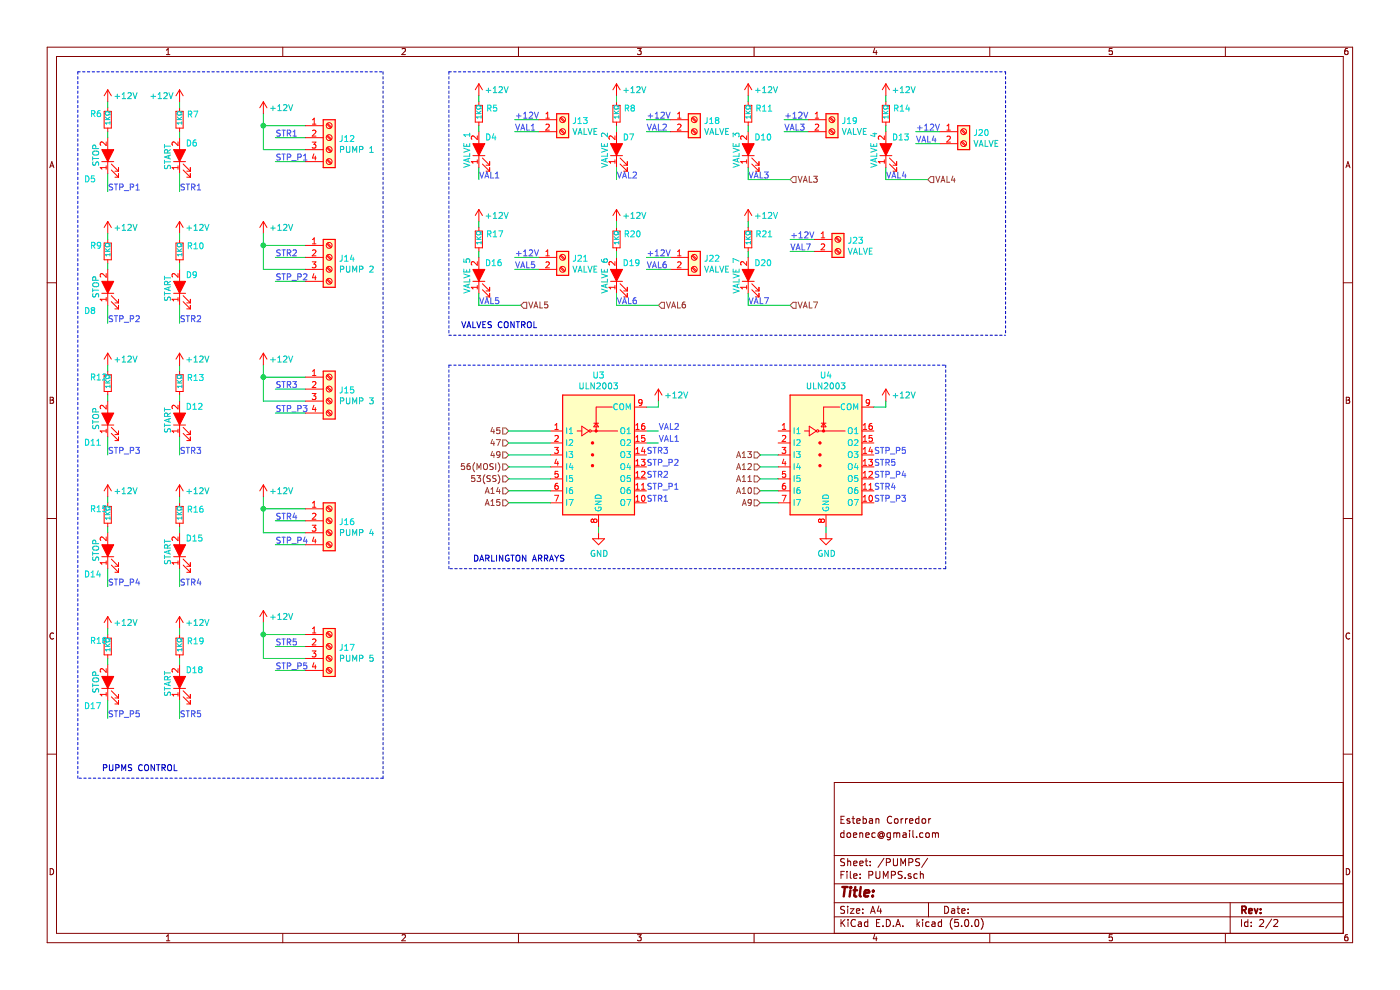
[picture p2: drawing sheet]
EESchema Schematic File Version 4
LIBS:AcuarioSambilSoloDC-cache
EELAYER 26 0
EELAYER END
$Descr A4 11693 8268
encoding utf-8
Sheet 2 2
Title ""
Date ""
Rev ""
Comp ""
Comment1 "doenec@gmail.com"
Comment2 "Esteban Corredor"
Comment3 ""
Comment4 ""
$EndDescr
$Comp
L device:R_Small R5
U 1 1
P 4000 950
F 0 "R5" H 4059 996 50  0000 L CNN
F 1 "1KΩ" V 4000 900 39  0000 L CNN
F 2 "Resistors_SMD:R_1206_HandSoldering" H 4000 950 50  0001 C CNN
F 3 "~" H 4000 950 50  0001 C CNN
	1    4000 950 
	1    0    0    -1  
$EndComp
$Comp
L device:LED_ALT D4
U 1 1
P 4000 1250
F 0 "D4" V 4100 1200 50  0000 R CNN
F 1 "VALVE 1" H 4150 1350 50  0000 R CNN
F 2 "LEDs:LED_1206_HandSoldering" H 4000 1250 50  0001 C CNN
F 3 "~" H 4000 1250 50  0001 C CNN
	1    4000 1250
	0    -1   -1   0   
$EndComp
$Comp
L power:+12V #PWR0120
U 1 1
P 4000 800
F 0 "#PWR0120" H 4000 650 50  0001 C CNN
F 1 "+12V" H 4150 850 50  0000 C CNN
F 2 "" H 4000 800 50  0001 C CNN
F 3 "" H 4000 800 50  0001 C CNN
	1    4000 800 
	1    0    0    -1  
$EndComp
Wire Wire Line
	4000 800  4000 850 
Wire Wire Line
	4000 1050 4000 1100
Wire Wire Line
	4000 1500 4000 1400
$Comp
L device:R_Small R6
U 1 1
P 900 1000
F 0 "R6" H 750 1050 50  0000 L CNN
F 1 "1KΩ" V 900 950 39  0000 L CNN
F 2 "Resistors_SMD:R_1206_HandSoldering" H 900 1000 50  0001 C CNN
F 3 "~" H 900 1000 50  0001 C CNN
	1    900  1000
	1    0    0    -1  
$EndComp
$Comp
L device:LED_ALT D5
U 1 1
P 900 1300
F 0 "D5" V 700 1500 50  0000 R CNN
F 1 "STOP" H 1000 1400 50  0000 R CNN
F 2 "LEDs:LED_1206_HandSoldering" H 900 1300 50  0001 C CNN
F 3 "~" H 900 1300 50  0001 C CNN
	1    900  1300
	0    -1   -1   0   
$EndComp
$Comp
L power:+12V #PWR0122
U 1 1
P 900 850
F 0 "#PWR0122" H 900 700 50  0001 C CNN
F 1 "+12V" H 1050 900 50  0000 C CNN
F 2 "" H 900 850 50  0001 C CNN
F 3 "" H 900 850 50  0001 C CNN
	1    900  850 
	1    0    0    -1  
$EndComp
Wire Wire Line
	900  850  900  900 
Wire Wire Line
	900  1100 900  1150
$Comp
L device:R_Small R7
U 1 1
P 1500 1000
F 0 "R7" H 1559 1046 50  0000 L CNN
F 1 "1KΩ" V 1500 950 39  0000 L CNN
F 2 "Resistors_SMD:R_1206_HandSoldering" H 1500 1000 50  0001 C CNN
F 3 "~" H 1500 1000 50  0001 C CNN
	1    1500 1000
	1    0    0    -1  
$EndComp
$Comp
L device:LED_ALT D6
U 1 1
P 1500 1300
F 0 "D6" V 1600 1250 50  0000 R CNN
F 1 "START" H 1600 1400 50  0000 R CNN
F 2 "LEDs:LED_1206_HandSoldering" H 1500 1300 50  0001 C CNN
F 3 "~" H 1500 1300 50  0001 C CNN
	1    1500 1300
	0    -1   -1   0   
$EndComp
Wire Wire Line
	1500 850  1500 900 
Wire Wire Line
	1500 1100 1500 1150
Wire Wire Line
	900  1450 900  1600
Wire Wire Line
	1500 1450 1500 1600
$Comp
L device:R_Small R9
U 1 1
P 900 2100
F 0 "R9" H 750 2150 50  0000 L CNN
F 1 "1KΩ" V 900 2050 39  0000 L CNN
F 2 "Resistors_SMD:R_1206_HandSoldering" H 900 2100 50  0001 C CNN
F 3 "~" H 900 2100 50  0001 C CNN
	1    900  2100
	1    0    0    -1  
$EndComp
$Comp
L device:LED_ALT D8
U 1 1
P 900 2400
F 0 "D8" V 700 2600 50  0000 R CNN
F 1 "STOP" H 1000 2500 50  0000 R CNN
F 2 "LEDs:LED_1206_HandSoldering" H 900 2400 50  0001 C CNN
F 3 "~" H 900 2400 50  0001 C CNN
	1    900  2400
	0    -1   -1   0   
$EndComp
$Comp
L power:+12V #PWR0127
U 1 1
P 900 1950
F 0 "#PWR0127" H 900 1800 50  0001 C CNN
F 1 "+12V" H 1050 2000 50  0000 C CNN
F 2 "" H 900 1950 50  0001 C CNN
F 3 "" H 900 1950 50  0001 C CNN
	1    900  1950
	1    0    0    -1  
$EndComp
Wire Wire Line
	900  1950 900  2000
Wire Wire Line
	900  2200 900  2250
$Comp
L device:R_Small R10
U 1 1
P 1500 2100
F 0 "R10" H 1559 2146 50  0000 L CNN
F 1 "1KΩ" V 1500 2050 39  0000 L CNN
F 2 "Resistors_SMD:R_1206_HandSoldering" H 1500 2100 50  0001 C CNN
F 3 "~" H 1500 2100 50  0001 C CNN
	1    1500 2100
	1    0    0    -1  
$EndComp
$Comp
L device:LED_ALT D9
U 1 1
P 1500 2400
F 0 "D9" V 1600 2350 50  0000 R CNN
F 1 "START" H 1600 2500 50  0000 R CNN
F 2 "LEDs:LED_1206_HandSoldering" H 1500 2400 50  0001 C CNN
F 3 "~" H 1500 2400 50  0001 C CNN
	1    1500 2400
	0    -1   -1   0   
$EndComp
$Comp
L power:+12V #PWR0128
U 1 1
P 1500 1950
F 0 "#PWR0128" H 1500 1800 50  0001 C CNN
F 1 "+12V" H 1650 2000 50  0000 C CNN
F 2 "" H 1500 1950 50  0001 C CNN
F 3 "" H 1500 1950 50  0001 C CNN
	1    1500 1950
	1    0    0    -1  
$EndComp
Wire Wire Line
	1500 1950 1500 2000
Wire Wire Line
	1500 2200 1500 2250
Wire Wire Line
	900  2550 900  2700
Wire Wire Line
	1500 2550 1500 2700
$Comp
L device:R_Small R12
U 1 1
P 900 3200
F 0 "R12" H 750 3250 50  0000 L CNN
F 1 "1KΩ" V 900 3150 39  0000 L CNN
F 2 "Resistors_SMD:R_1206_HandSoldering" H 900 3200 50  0001 C CNN
F 3 "~" H 900 3200 50  0001 C CNN
	1    900  3200
	1    0    0    -1  
$EndComp
$Comp
L device:LED_ALT D11
U 1 1
P 900 3500
F 0 "D11" V 700 3700 50  0000 R CNN
F 1 "STOP" H 1000 3600 50  0000 R CNN
F 2 "LEDs:LED_1206_HandSoldering" H 900 3500 50  0001 C CNN
F 3 "~" H 900 3500 50  0001 C CNN
	1    900  3500
	0    -1   -1   0   
$EndComp
$Comp
L power:+12V #PWR0132
U 1 1
P 900 3050
F 0 "#PWR0132" H 900 2900 50  0001 C CNN
F 1 "+12V" H 1050 3100 50  0000 C CNN
F 2 "" H 900 3050 50  0001 C CNN
F 3 "" H 900 3050 50  0001 C CNN
	1    900  3050
	1    0    0    -1  
$EndComp
Wire Wire Line
	900  3050 900  3100
Wire Wire Line
	900  3300 900  3350
$Comp
L device:R_Small R13
U 1 1
P 1500 3200
F 0 "R13" H 1559 3246 50  0000 L CNN
F 1 "1KΩ" V 1500 3150 39  0000 L CNN
F 2 "Resistors_SMD:R_1206_HandSoldering" H 1500 3200 50  0001 C CNN
F 3 "~" H 1500 3200 50  0001 C CNN
	1    1500 3200
	1    0    0    -1  
$EndComp
$Comp
L device:LED_ALT D12
U 1 1
P 1500 3500
F 0 "D12" V 1600 3450 50  0000 R CNN
F 1 "START" H 1600 3600 50  0000 R CNN
F 2 "LEDs:LED_1206_HandSoldering" H 1500 3500 50  0001 C CNN
F 3 "~" H 1500 3500 50  0001 C CNN
	1    1500 3500
	0    -1   -1   0   
$EndComp
Wire Wire Line
	1500 3050 1500 3100
Wire Wire Line
	1500 3300 1500 3350
Wire Wire Line
	900  3650 900  3800
Wire Wire Line
	1500 3650 1500 3800
$Comp
L device:R_Small R15
U 1 1
P 900 4300
F 0 "R15" H 750 4350 50  0000 L CNN
F 1 "1KΩ" V 900 4250 39  0000 L CNN
F 2 "Resistors_SMD:R_1206_HandSoldering" H 900 4300 50  0001 C CNN
F 3 "~" H 900 4300 50  0001 C CNN
	1    900  4300
	1    0    0    -1  
$EndComp
$Comp
L device:LED_ALT D14
U 1 1
P 900 4600
F 0 "D14" V 700 4800 50  0000 R CNN
F 1 "STOP" H 1000 4700 50  0000 R CNN
F 2 "LEDs:LED_1206_HandSoldering" H 900 4600 50  0001 C CNN
F 3 "~" H 900 4600 50  0001 C CNN
	1    900  4600
	0    -1   -1   0   
$EndComp
$Comp
L power:+12V #PWR0137
U 1 1
P 900 4150
F 0 "#PWR0137" H 900 4000 50  0001 C CNN
F 1 "+12V" H 1050 4200 50  0000 C CNN
F 2 "" H 900 4150 50  0001 C CNN
F 3 "" H 900 4150 50  0001 C CNN
	1    900  4150
	1    0    0    -1  
$EndComp
Wire Wire Line
	900  4150 900  4200
Wire Wire Line
	900  4400 900  4450
$Comp
L device:R_Small R16
U 1 1
P 1500 4300
F 0 "R16" H 1559 4346 50  0000 L CNN
F 1 "1KΩ" V 1500 4250 39  0000 L CNN
F 2 "Resistors_SMD:R_1206_HandSoldering" H 1500 4300 50  0001 C CNN
F 3 "~" H 1500 4300 50  0001 C CNN
	1    1500 4300
	1    0    0    -1  
$EndComp
$Comp
L device:LED_ALT D15
U 1 1
P 1500 4600
F 0 "D15" V 1600 4550 50  0000 R CNN
F 1 "START" H 1600 4700 50  0000 R CNN
F 2 "LEDs:LED_1206_HandSoldering" H 1500 4600 50  0001 C CNN
F 3 "~" H 1500 4600 50  0001 C CNN
	1    1500 4600
	0    -1   -1   0   
$EndComp
$Comp
L power:+12V #PWR0138
U 1 1
P 1500 4150
F 0 "#PWR0138" H 1500 4000 50  0001 C CNN
F 1 "+12V" H 1650 4200 50  0000 C CNN
F 2 "" H 1500 4150 50  0001 C CNN
F 3 "" H 1500 4150 50  0001 C CNN
	1    1500 4150
	1    0    0    -1  
$EndComp
Wire Wire Line
	1500 4150 1500 4200
Wire Wire Line
	1500 4400 1500 4450
Wire Wire Line
	900  4750 900  4900
Wire Wire Line
	1500 4750 1500 4900
$Comp
L device:R_Small R18
U 1 1
P 900 5400
F 0 "R18" H 750 5450 50  0000 L CNN
F 1 "1KΩ" V 900 5350 39  0000 L CNN
F 2 "Resistors_SMD:R_1206_HandSoldering" H 900 5400 50  0001 C CNN
F 3 "~" H 900 5400 50  0001 C CNN
	1    900  5400
	1    0    0    -1  
$EndComp
$Comp
L device:LED_ALT D17
U 1 1
P 900 5700
F 0 "D17" V 700 5900 50  0000 R CNN
F 1 "STOP" H 1000 5800 50  0000 R CNN
F 2 "LEDs:LED_1206_HandSoldering" H 900 5700 50  0001 C CNN
F 3 "~" H 900 5700 50  0001 C CNN
	1    900  5700
	0    -1   -1   0   
$EndComp
$Comp
L power:+12V #PWR0142
U 1 1
P 900 5250
F 0 "#PWR0142" H 900 5100 50  0001 C CNN
F 1 "+12V" H 1050 5300 50  0000 C CNN
F 2 "" H 900 5250 50  0001 C CNN
F 3 "" H 900 5250 50  0001 C CNN
	1    900  5250
	1    0    0    -1  
$EndComp
Wire Wire Line
	900  5250 900  5300
Wire Wire Line
	900  5500 900  5550
$Comp
L device:R_Small R19
U 1 1
P 1500 5400
F 0 "R19" H 1559 5446 50  0000 L CNN
F 1 "1KΩ" V 1500 5350 39  0000 L CNN
F 2 "Resistors_SMD:R_1206_HandSoldering" H 1500 5400 50  0001 C CNN
F 3 "~" H 1500 5400 50  0001 C CNN
	1    1500 5400
	1    0    0    -1  
$EndComp
$Comp
L device:LED_ALT D18
U 1 1
P 1500 5700
F 0 "D18" V 1600 5650 50  0000 R CNN
F 1 "START" H 1600 5800 50  0000 R CNN
F 2 "LEDs:LED_1206_HandSoldering" H 1500 5700 50  0001 C CNN
F 3 "~" H 1500 5700 50  0001 C CNN
	1    1500 5700
	0    -1   -1   0   
$EndComp
$Comp
L power:+12V #PWR0143
U 1 1
P 1500 5250
F 0 "#PWR0143" H 1500 5100 50  0001 C CNN
F 1 "+12V" H 1650 5300 50  0000 C CNN
F 2 "" H 1500 5250 50  0001 C CNN
F 3 "" H 1500 5250 50  0001 C CNN
	1    1500 5250
	1    0    0    -1  
$EndComp
Wire Wire Line
	1500 5250 1500 5300
Wire Wire Line
	1500 5500 1500 5550
Wire Wire Line
	900  5850 900  6000
Wire Wire Line
	1500 5850 1500 6000
Text Notes 850  6450 0    50   ~ 0
PUPMS CONTROL
$Comp
L device:R_Small R8
U 1 1
P 5150 950
F 0 "R8" H 5209 996 50  0000 L CNN
F 1 "1KΩ" V 5150 900 39  0000 L CNN
F 2 "Resistors_SMD:R_1206_HandSoldering" H 5150 950 50  0001 C CNN
F 3 "~" H 5150 950 50  0001 C CNN
	1    5150 950 
	1    0    0    -1  
$EndComp
$Comp
L device:LED_ALT D7
U 1 1
P 5150 1250
F 0 "D7" V 5250 1200 50  0000 R CNN
F 1 "VALVE 2" H 5300 1350 50  0000 R CNN
F 2 "LEDs:LED_1206_HandSoldering" H 5150 1250 50  0001 C CNN
F 3 "~" H 5150 1250 50  0001 C CNN
	1    5150 1250
	0    -1   -1   0   
$EndComp
$Comp
L power:+12V #PWR0152
U 1 1
P 5150 800
F 0 "#PWR0152" H 5150 650 50  0001 C CNN
F 1 "+12V" H 5300 850 50  0000 C CNN
F 2 "" H 5150 800 50  0001 C CNN
F 3 "" H 5150 800 50  0001 C CNN
	1    5150 800 
	1    0    0    -1  
$EndComp
Wire Wire Line
	5150 800  5150 850 
Wire Wire Line
	5150 1050 5150 1100
Wire Wire Line
	5150 1500 5150 1400
$Comp
L device:R_Small R11
U 1 1
P 6250 950
F 0 "R11" H 6309 996 50  0000 L CNN
F 1 "1KΩ" V 6250 900 39  0000 L CNN
F 2 "Resistors_SMD:R_1206_HandSoldering" H 6250 950 50  0001 C CNN
F 3 "~" H 6250 950 50  0001 C CNN
	1    6250 950 
	1    0    0    -1  
$EndComp
$Comp
L device:LED_ALT D10
U 1 1
P 6250 1250
F 0 "D10" V 6350 1200 50  0000 R CNN
F 1 "VALVE 3" H 6400 1350 50  0000 R CNN
F 2 "LEDs:LED_1206_HandSoldering" H 6250 1250 50  0001 C CNN
F 3 "~" H 6250 1250 50  0001 C CNN
	1    6250 1250
	0    -1   -1   0   
$EndComp
$Comp
L power:+12V #PWR0155
U 1 1
P 6250 800
F 0 "#PWR0155" H 6250 650 50  0001 C CNN
F 1 "+12V" H 6400 850 50  0000 C CNN
F 2 "" H 6250 800 50  0001 C CNN
F 3 "" H 6250 800 50  0001 C CNN
	1    6250 800 
	1    0    0    -1  
$EndComp
Wire Wire Line
	6250 800  6250 850 
Wire Wire Line
	6250 1050 6250 1100
Wire Wire Line
	6250 1500 6250 1400
$Comp
L device:R_Small R14
U 1 1
P 7400 950
F 0 "R14" H 7459 996 50  0000 L CNN
F 1 "1KΩ" V 7400 900 39  0000 L CNN
F 2 "Resistors_SMD:R_1206_HandSoldering" H 7400 950 50  0001 C CNN
F 3 "~" H 7400 950 50  0001 C CNN
	1    7400 950 
	1    0    0    -1  
$EndComp
$Comp
L device:LED_ALT D13
U 1 1
P 7400 1250
F 0 "D13" V 7500 1200 50  0000 R CNN
F 1 "VALVE 4" H 7550 1350 50  0000 R CNN
F 2 "LEDs:LED_1206_HandSoldering" H 7400 1250 50  0001 C CNN
F 3 "~" H 7400 1250 50  0001 C CNN
	1    7400 1250
	0    -1   -1   0   
$EndComp
$Comp
L power:+12V #PWR0158
U 1 1
P 7400 800
F 0 "#PWR0158" H 7400 650 50  0001 C CNN
F 1 "+12V" H 7550 850 50  0000 C CNN
F 2 "" H 7400 800 50  0001 C CNN
F 3 "" H 7400 800 50  0001 C CNN
	1    7400 800 
	1    0    0    -1  
$EndComp
Wire Wire Line
	7400 800  7400 850 
Wire Wire Line
	7400 1050 7400 1100
Wire Wire Line
	7400 1500 7400 1400
$Comp
L device:R_Small R17
U 1 1
P 4000 2000
F 0 "R17" H 4059 2046 50  0000 L CNN
F 1 "1KΩ" V 4000 1950 39  0000 L CNN
F 2 "Resistors_SMD:R_1206_HandSoldering" H 4000 2000 50  0001 C CNN
F 3 "~" H 4000 2000 50  0001 C CNN
	1    4000 2000
	1    0    0    -1  
$EndComp
$Comp
L device:LED_ALT D16
U 1 1
P 4000 2300
F 0 "D16" V 4100 2250 50  0000 R CNN
F 1 "VALVE 5" H 4150 2400 50  0000 R CNN
F 2 "LEDs:LED_1206_HandSoldering" H 4000 2300 50  0001 C CNN
F 3 "~" H 4000 2300 50  0001 C CNN
	1    4000 2300
	0    -1   -1   0   
$EndComp
$Comp
L power:+12V #PWR0161
U 1 1
P 4000 1850
F 0 "#PWR0161" H 4000 1700 50  0001 C CNN
F 1 "+12V" H 4150 1900 50  0000 C CNN
F 2 "" H 4000 1850 50  0001 C CNN
F 3 "" H 4000 1850 50  0001 C CNN
	1    4000 1850
	1    0    0    -1  
$EndComp
Wire Wire Line
	4000 1850 4000 1900
Wire Wire Line
	4000 2100 4000 2150
Wire Wire Line
	4000 2550 4000 2450
$Comp
L device:R_Small R20
U 1 1
P 5150 2000
F 0 "R20" H 5209 2046 50  0000 L CNN
F 1 "1KΩ" V 5150 1950 39  0000 L CNN
F 2 "Resistors_SMD:R_1206_HandSoldering" H 5150 2000 50  0001 C CNN
F 3 "~" H 5150 2000 50  0001 C CNN
	1    5150 2000
	1    0    0    -1  
$EndComp
$Comp
L device:LED_ALT D19
U 1 1
P 5150 2300
F 0 "D19" V 5250 2250 50  0000 R CNN
F 1 "VALVE 6" H 5300 2400 50  0000 R CNN
F 2 "LEDs:LED_1206_HandSoldering" H 5150 2300 50  0001 C CNN
F 3 "~" H 5150 2300 50  0001 C CNN
	1    5150 2300
	0    -1   -1   0   
$EndComp
$Comp
L power:+12V #PWR0164
U 1 1
P 5150 1850
F 0 "#PWR0164" H 5150 1700 50  0001 C CNN
F 1 "+12V" H 5300 1900 50  0000 C CNN
F 2 "" H 5150 1850 50  0001 C CNN
F 3 "" H 5150 1850 50  0001 C CNN
	1    5150 1850
	1    0    0    -1  
$EndComp
Wire Wire Line
	5150 1850 5150 1900
Wire Wire Line
	5150 2100 5150 2150
Wire Wire Line
	5150 2550 5150 2450
$Comp
L Transistor_Array:ULN2003 U3
U 1 1
P 5000 3800
F 0 "U3" H 5000 4467 50  0000 C CNN
F 1 "ULN2003" H 5000 4376 50  0000 C CNN
F 2 "Housings_DIP:DIP-16_W7.62mm" H 5050 3250 50  0001 L CNN
F 3 "http://www.ti.com/lit/ds/symlink/uln2003a.pdf" H 5100 3600 50  0001 C CNN
	1    5000 3800
	1    0    0    -1  
$EndComp
$Comp
L power:+12V #PWR0167
U 1 1
P 5500 3350
F 0 "#PWR0167" H 5500 3200 50  0001 C CNN
F 1 "+12V" H 5650 3400 50  0000 C CNN
F 2 "" H 5500 3350 50  0001 C CNN
F 3 "" H 5500 3350 50  0001 C CNN
	1    5500 3350
	1    0    0    -1  
$EndComp
Wire Wire Line
	5500 3350 5500 3400
Wire Wire Line
	5500 3400 5400 3400
$Comp
L power:GND #PWR0168
U 1 1
P 5000 4450
F 0 "#PWR0168" H 5000 4200 50  0001 C CNN
F 1 "GND" H 5005 4277 50  0000 C CNN
F 2 "" H 5000 4450 50  0001 C CNN
F 3 "" H 5000 4450 50  0001 C CNN
	1    5000 4450
	1    0    0    -1  
$EndComp
Wire Wire Line
	5000 4450 5000 4400
$Comp
L Transistor_Array:ULN2003 U4
U 1 1
P 6900 3800
F 0 "U4" H 6900 4467 50  0000 C CNN
F 1 "ULN2003" H 6900 4376 50  0000 C CNN
F 2 "Housings_DIP:DIP-16_W7.62mm" H 6950 3250 50  0001 L CNN
F 3 "http://www.ti.com/lit/ds/symlink/uln2003a.pdf" H 7000 3600 50  0001 C CNN
	1    6900 3800
	1    0    0    -1  
$EndComp
$Comp
L power:+12V #PWR0169
U 1 1
P 7400 3350
F 0 "#PWR0169" H 7400 3200 50  0001 C CNN
F 1 "+12V" H 7550 3400 50  0000 C CNN
F 2 "" H 7400 3350 50  0001 C CNN
F 3 "" H 7400 3350 50  0001 C CNN
	1    7400 3350
	1    0    0    -1  
$EndComp
Wire Wire Line
	7400 3350 7400 3400
Wire Wire Line
	7400 3400 7300 3400
$Comp
L power:GND #PWR0170
U 1 1
P 6900 4450
F 0 "#PWR0170" H 6900 4200 50  0001 C CNN
F 1 "GND" H 6905 4277 50  0000 C CNN
F 2 "" H 6900 4450 50  0001 C CNN
F 3 "" H 6900 4450 50  0001 C CNN
	1    6900 4450
	1    0    0    -1  
$EndComp
Wire Wire Line
	6900 4450 6900 4400
Text Label 7300 3800 0    50   ~ 0
STP_P5
Text Label 7300 4000 0    50   ~ 0
STP_P4
Text Label 2300 1350 0    50   ~ 0
STP_P1
Text Label 900  2700 0    50   ~ 0
STP_P2
Text Label 900  3800 0    50   ~ 0
STP_P3
Text Label 900  4900 0    50   ~ 0
STP_P4
Text Label 900  6000 0    50   ~ 0
STP_P5
Text Label 1500 1600 0    50   ~ 0
STR1
Text Label 1500 2700 0    50   ~ 0
STR2
Text Label 1500 3800 0    50   ~ 0
STR3
Text Label 1500 4900 0    50   ~ 0
STR4
Text Label 1500 6000 0    50   ~ 0
STR5
Text Label 4000 1500 0    50   ~ 0
VAL1
Text Label 5150 1500 0    50   ~ 0
VAL2
Text Label 6250 1500 0    50   ~ 0
VAL3
Text Label 7400 1500 0    50   ~ 0
VAL4
Text Label 4000 2550 0    50   ~ 0
VAL5
Text Label 5150 2550 0    50   ~ 0
VAL6
Text Label 5400 4200 0    50   ~ 0
STR1
Text Label 5400 3800 0    50   ~ 0
STR3
Text Label 7300 4100 0    50   ~ 0
STR4
Text Label 7300 3900 0    50   ~ 0
STR5
Text Label 7300 4200 0    50   ~ 0
STP_P3
Text Label 5400 3900 0    50   ~ 0
STP_P2
Text Label 5400 4000 0    50   ~ 0
STR2
$Comp
L device:R_Small R21
U 1 1
P 6250 2000
F 0 "R21" H 6309 2046 50  0000 L CNN
F 1 "1KΩ" V 6250 1950 39  0000 L CNN
F 2 "Resistors_SMD:R_1206_HandSoldering" H 6250 2000 50  0001 C CNN
F 3 "~" H 6250 2000 50  0001 C CNN
	1    6250 2000
	1    0    0    -1  
$EndComp
$Comp
L device:LED_ALT D20
U 1 1
P 6250 2300
F 0 "D20" V 6350 2250 50  0000 R CNN
F 1 "VALVE 7" H 6400 2400 50  0000 R CNN
F 2 "LEDs:LED_1206_HandSoldering" H 6250 2300 50  0001 C CNN
F 3 "~" H 6250 2300 50  0001 C CNN
	1    6250 2300
	0    -1   -1   0   
$EndComp
$Comp
L power:+12V #PWR0144
U 1 1
P 6250 1850
F 0 "#PWR0144" H 6250 1700 50  0001 C CNN
F 1 "+12V" H 6400 1900 50  0000 C CNN
F 2 "" H 6250 1850 50  0001 C CNN
F 3 "" H 6250 1850 50  0001 C CNN
	1    6250 1850
	1    0    0    -1  
$EndComp
Wire Wire Line
	6250 1850 6250 1900
Wire Wire Line
	6250 2100 6250 2150
Wire Wire Line
	6250 2550 6250 2450
Text Label 6250 2550 0    50   ~ 0
VAL7
Wire Wire Line
	5500 3600 5400 3600
Text Label 5400 4100 0    50   ~ 0
STP_P1
Wire Notes Line
	650  600  650  6500
$Comp
L power:+12V #PWR0123
U 1 1
P 1500 850
F 0 "#PWR0123" H 1500 700 50  0001 C CNN
F 1 "+12V" H 1350 900 50  0000 C CNN
F 2 "" H 1500 850 50  0001 C CNN
F 3 "" H 1500 850 50  0001 C CNN
	1    1500 850 
	1    0    0    -1  
$EndComp
$Comp
L power:+12V #PWR0124
U 1 1
P 1500 3050
F 0 "#PWR0124" H 1500 2900 50  0001 C CNN
F 1 "+12V" H 1650 3100 50  0000 C CNN
F 2 "" H 1500 3050 50  0001 C CNN
F 3 "" H 1500 3050 50  0001 C CNN
	1    1500 3050
	1    0    0    -1  
$EndComp
$Comp
L conn:Screw_Terminal_01x04 J12
U 1 1
P 2750 1150
F 0 "J12" H 2830 1142 50  0000 L CNN
F 1 "PUMP 1" H 2830 1051 50  0000 L CNN
F 2 "Connectors_Terminal_Blocks:TerminalBlock_Pheonix_MKDS1.5-4pol" H 2750 1150 50  0001 C CNN
F 3 "~" H 2750 1150 50  0001 C CNN
	1    2750 1150
	1    0    0    -1  
$EndComp
$Comp
L power:+12V #PWR0125
U 1 1
P 2200 950
F 0 "#PWR0125" H 2200 800 50  0001 C CNN
F 1 "+12V" H 2350 1000 50  0000 C CNN
F 2 "" H 2200 950 50  0001 C CNN
F 3 "" H 2200 950 50  0001 C CNN
	1    2200 950 
	1    0    0    -1  
$EndComp
Text Label 2300 1150 0    50   ~ 0
STR1
Text Label 900  1600 0    50   ~ 0
STP_P1
Wire Wire Line
	2550 1150 2300 1150
Wire Wire Line
	2300 1350 2550 1350
Wire Wire Line
	2550 1050 2200 1050
Wire Wire Line
	2200 1050 2200 950 
Wire Wire Line
	2550 1250 2200 1250
Wire Wire Line
	2200 1250 2200 1050
Connection ~ 2200 1050
Text Label 2300 2350 0    50   ~ 0
STP_P2
$Comp
L conn:Screw_Terminal_01x04 J14
U 1 1
P 2750 2150
F 0 "J14" H 2830 2142 50  0000 L CNN
F 1 "PUMP 2" H 2830 2051 50  0000 L CNN
F 2 "Connectors_Terminal_Blocks:TerminalBlock_Pheonix_MKDS1.5-4pol" H 2750 2150 50  0001 C CNN
F 3 "~" H 2750 2150 50  0001 C CNN
	1    2750 2150
	1    0    0    -1  
$EndComp
$Comp
L power:+12V #PWR0126
U 1 1
P 2200 1950
F 0 "#PWR0126" H 2200 1800 50  0001 C CNN
F 1 "+12V" H 2350 2000 50  0000 C CNN
F 2 "" H 2200 1950 50  0001 C CNN
F 3 "" H 2200 1950 50  0001 C CNN
	1    2200 1950
	1    0    0    -1  
$EndComp
Text Label 2300 2150 0    50   ~ 0
STR2
Wire Wire Line
	2550 2150 2300 2150
Wire Wire Line
	2300 2350 2550 2350
Wire Wire Line
	2550 2050 2200 2050
Wire Wire Line
	2200 2050 2200 1950
Wire Wire Line
	2550 2250 2200 2250
Wire Wire Line
	2200 2250 2200 2050
Connection ~ 2200 2050
Text Label 2300 3450 0    50   ~ 0
STP_P3
$Comp
L conn:Screw_Terminal_01x04 J15
U 1 1
P 2750 3250
F 0 "J15" H 2830 3242 50  0000 L CNN
F 1 "PUMP 3" H 2830 3151 50  0000 L CNN
F 2 "Connectors_Terminal_Blocks:TerminalBlock_Pheonix_MKDS1.5-4pol" H 2750 3250 50  0001 C CNN
F 3 "~" H 2750 3250 50  0001 C CNN
	1    2750 3250
	1    0    0    -1  
$EndComp
$Comp
L power:+12V #PWR0129
U 1 1
P 2200 3050
F 0 "#PWR0129" H 2200 2900 50  0001 C CNN
F 1 "+12V" H 2350 3100 50  0000 C CNN
F 2 "" H 2200 3050 50  0001 C CNN
F 3 "" H 2200 3050 50  0001 C CNN
	1    2200 3050
	1    0    0    -1  
$EndComp
Text Label 2300 3250 0    50   ~ 0
STR3
Wire Wire Line
	2550 3250 2300 3250
Wire Wire Line
	2300 3450 2550 3450
Wire Wire Line
	2550 3150 2200 3150
Wire Wire Line
	2200 3150 2200 3050
Wire Wire Line
	2550 3350 2200 3350
Wire Wire Line
	2200 3350 2200 3150
Connection ~ 2200 3150
Text Label 2300 4550 0    50   ~ 0
STP_P4
$Comp
L conn:Screw_Terminal_01x04 J16
U 1 1
P 2750 4350
F 0 "J16" H 2830 4342 50  0000 L CNN
F 1 "PUMP 4" H 2830 4251 50  0000 L CNN
F 2 "Connectors_Terminal_Blocks:TerminalBlock_Pheonix_MKDS1.5-4pol" H 2750 4350 50  0001 C CNN
F 3 "~" H 2750 4350 50  0001 C CNN
	1    2750 4350
	1    0    0    -1  
$EndComp
$Comp
L power:+12V #PWR0130
U 1 1
P 2200 4150
F 0 "#PWR0130" H 2200 4000 50  0001 C CNN
F 1 "+12V" H 2350 4200 50  0000 C CNN
F 2 "" H 2200 4150 50  0001 C CNN
F 3 "" H 2200 4150 50  0001 C CNN
	1    2200 4150
	1    0    0    -1  
$EndComp
Text Label 2300 4350 0    50   ~ 0
STR4
Wire Wire Line
	2550 4350 2300 4350
Wire Wire Line
	2300 4550 2550 4550
Wire Wire Line
	2550 4250 2200 4250
Wire Wire Line
	2200 4250 2200 4150
Wire Wire Line
	2550 4450 2200 4450
Wire Wire Line
	2200 4450 2200 4250
Connection ~ 2200 4250
Text Label 2300 5600 0    50   ~ 0
STP_P5
$Comp
L conn:Screw_Terminal_01x04 J17
U 1 1
P 2750 5400
F 0 "J17" H 2830 5392 50  0000 L CNN
F 1 "PUMP 5" H 2830 5301 50  0000 L CNN
F 2 "Connectors_Terminal_Blocks:TerminalBlock_Pheonix_MKDS1.5-4pol" H 2750 5400 50  0001 C CNN
F 3 "~" H 2750 5400 50  0001 C CNN
	1    2750 5400
	1    0    0    -1  
$EndComp
$Comp
L power:+12V #PWR0131
U 1 1
P 2200 5200
F 0 "#PWR0131" H 2200 5050 50  0001 C CNN
F 1 "+12V" H 2350 5250 50  0000 C CNN
F 2 "" H 2200 5200 50  0001 C CNN
F 3 "" H 2200 5200 50  0001 C CNN
	1    2200 5200
	1    0    0    -1  
$EndComp
Text Label 2300 5400 0    50   ~ 0
STR5
Wire Wire Line
	2550 5400 2300 5400
Wire Wire Line
	2300 5600 2550 5600
Wire Wire Line
	2550 5300 2200 5300
Wire Wire Line
	2200 5300 2200 5200
Wire Wire Line
	2550 5500 2200 5500
Wire Wire Line
	2200 5500 2200 5300
Connection ~ 2200 5300
$Comp
L conn:Screw_Terminal_01x02 J13
U 1 1
P 4700 1000
F 0 "J13" H 4779 992 50  0000 L CNN
F 1 "VALVE" H 4779 901 50  0000 L CNN
F 2 "Connectors_Terminal_Blocks:TerminalBlock_Pheonix_MKDS1.5-2pol" H 4700 1000 50  0001 C CNN
F 3 "~" H 4700 1000 50  0001 C CNN
	1    4700 1000
	1    0    0    -1  
$EndComp
$Comp
L conn:Screw_Terminal_01x02 J18
U 1 1
P 5800 1000
F 0 "J18" H 5879 992 50  0000 L CNN
F 1 "VALVE" H 5879 901 50  0000 L CNN
F 2 "Connectors_Terminal_Blocks:TerminalBlock_Pheonix_MKDS1.5-2pol" H 5800 1000 50  0001 C CNN
F 3 "~" H 5800 1000 50  0001 C CNN
	1    5800 1000
	1    0    0    -1  
$EndComp
$Comp
L conn:Screw_Terminal_01x02 J19
U 1 1
P 6950 1000
F 0 "J19" H 7029 992 50  0000 L CNN
F 1 "VALVE" H 7029 901 50  0000 L CNN
F 2 "Connectors_Terminal_Blocks:TerminalBlock_Pheonix_MKDS1.5-2pol" H 6950 1000 50  0001 C CNN
F 3 "~" H 6950 1000 50  0001 C CNN
	1    6950 1000
	1    0    0    -1  
$EndComp
$Comp
L conn:Screw_Terminal_01x02 J20
U 1 1
P 8050 1100
F 0 "J20" H 8129 1092 50  0000 L CNN
F 1 "VALVE" H 8129 1001 50  0000 L CNN
F 2 "Connectors_Terminal_Blocks:TerminalBlock_Pheonix_MKDS1.5-2pol" H 8050 1100 50  0001 C CNN
F 3 "~" H 8050 1100 50  0001 C CNN
	1    8050 1100
	1    0    0    -1  
$EndComp
$Comp
L conn:Screw_Terminal_01x02 J21
U 1 1
P 4700 2150
F 0 "J21" H 4779 2142 50  0000 L CNN
F 1 "VALVE" H 4779 2051 50  0000 L CNN
F 2 "Connectors_Terminal_Blocks:TerminalBlock_Pheonix_MKDS1.5-2pol" H 4700 2150 50  0001 C CNN
F 3 "~" H 4700 2150 50  0001 C CNN
	1    4700 2150
	1    0    0    -1  
$EndComp
$Comp
L conn:Screw_Terminal_01x02 J22
U 1 1
P 5800 2150
F 0 "J22" H 5879 2142 50  0000 L CNN
F 1 "VALVE" H 5879 2051 50  0000 L CNN
F 2 "Connectors_Terminal_Blocks:TerminalBlock_Pheonix_MKDS1.5-2pol" H 5800 2150 50  0001 C CNN
F 3 "~" H 5800 2150 50  0001 C CNN
	1    5800 2150
	1    0    0    -1  
$EndComp
$Comp
L conn:Screw_Terminal_01x02 J23
U 1 1
P 7000 2000
F 0 "J23" H 7079 1992 50  0000 L CNN
F 1 "VALVE" H 7079 1901 50  0000 L CNN
F 2 "Connectors_Terminal_Blocks:TerminalBlock_Pheonix_MKDS1.5-2pol" H 7000 2000 50  0001 C CNN
F 3 "~" H 7000 2000 50  0001 C CNN
	1    7000 2000
	1    0    0    -1  
$EndComp
Text Label 6600 2000 0    50   ~ 0
+12V
Text Label 6600 2100 0    50   ~ 0
VAL7
Wire Wire Line
	6600 2100 6800 2100
Wire Wire Line
	6800 2000 6600 2000
Text Label 4300 2150 0    50   ~ 0
+12V
Text Label 4300 2250 0    50   ~ 0
VAL5
Wire Wire Line
	4300 2250 4500 2250
Wire Wire Line
	4500 2150 4300 2150
Text Label 7650 1100 0    50   ~ 0
+12V
Text Label 7650 1200 0    50   ~ 0
VAL4
Wire Wire Line
	7650 1200 7850 1200
Wire Wire Line
	7850 1100 7650 1100
Text Label 6550 1000 0    50   ~ 0
+12V
Text Label 6550 1100 0    50   ~ 0
VAL3
Wire Wire Line
	6550 1100 6750 1100
Wire Wire Line
	6750 1000 6550 1000
Text Label 5400 1000 0    50   ~ 0
+12V
Text Label 5400 1100 0    50   ~ 0
VAL2
Wire Wire Line
	5400 1100 5600 1100
Wire Wire Line
	5600 1000 5400 1000
Text Label 4300 1000 0    50   ~ 0
+12V
Text Label 4300 1100 0    50   ~ 0
VAL1
Wire Wire Line
	4300 1100 4500 1100
Wire Wire Line
	4500 1000 4300 1000
Text Label 5400 2150 0    50   ~ 0
+12V
Text Label 5400 2250 0    50   ~ 0
VAL6
Wire Wire Line
	5400 2250 5600 2250
Wire Wire Line
	5600 2150 5400 2150
Text HLabel 6600 1500 2    50   Input ~ 0
VAL3
Wire Wire Line
	6600 1500 6250 1500
Text HLabel 7750 1500 2    50   Input ~ 0
VAL4
Wire Wire Line
	7750 1500 7400 1500
Text HLabel 4350 2550 2    50   Input ~ 0
VAL5
Text HLabel 5500 2550 2    50   Input ~ 0
VAL6
Text HLabel 6600 2550 2    50   Input ~ 0
VAL7
Text HLabel 4250 3600 0    50   Input ~ 0
45
Text HLabel 4250 3700 0    50   Input ~ 0
47
Text HLabel 4250 3800 0    50   Input ~ 0
49
Text HLabel 4250 3900 0    50   Input ~ 0
56(MOSI)
Text HLabel 4250 4000 0    50   Input ~ 0
53(SS)
Wire Wire Line
	4250 4000 4600 4000
Wire Wire Line
	4250 3900 4600 3900
Wire Wire Line
	4250 3800 4600 3800
Wire Wire Line
	4250 3700 4600 3700
Text Label 5500 3700 0    50   ~ 0
VAL1
Text Label 5500 3600 0    50   ~ 0
VAL2
Wire Wire Line
	5500 3700 5400 3700
Wire Wire Line
	4600 3600 4250 3600
Text HLabel 4250 4200 0    50   Input ~ 0
A15
Text HLabel 4250 4100 0    50   Input ~ 0
A14
Text HLabel 6350 3800 0    50   Input ~ 0
A13
Text HLabel 6350 3900 0    50   Input ~ 0
A12
Text HLabel 6350 4000 0    50   Input ~ 0
A11
Wire Wire Line
	6350 4200 6500 4200
Wire Wire Line
	6350 4100 6500 4100
Wire Wire Line
	6500 4000 6350 4000
Wire Wire Line
	6350 3900 6500 3900
Wire Wire Line
	6500 3800 6350 3800
Wire Notes Line
	650  600  3200 600 
Wire Notes Line
	3200 600  3200 6500
Wire Notes Line
	3200 6500 650  6500
Wire Wire Line
	4350 2550 4000 2550
Wire Wire Line
	6600 2550 6250 2550
Wire Wire Line
	5500 2550 5150 2550
Wire Notes Line
	3750 600  8400 600 
Wire Notes Line
	3750 3050 7900 3050
Wire Notes Line
	7900 3050 7900 4750
Wire Notes Line
	7900 4750 3750 4750
Wire Notes Line
	3750 4750 3750 3050
Text Notes 3850 2750 0    50   ~ 0
VALVES CONTROL
Wire Notes Line
	3750 2800 8400 2800
Wire Notes Line
	8400 600  8400 2800
Wire Notes Line
	3750 600  3750 2800
Wire Wire Line
	4600 4100 4250 4100
Wire Wire Line
	4250 4200 4600 4200
Text HLabel 6350 4100 0    50   Input ~ 0
A10
Text HLabel 6350 4200 0    50   Input ~ 0
A9
Text Notes 3950 4700 0    50   ~ 0
DARLINGTON ARRAYS
$EndSCHEMATC
